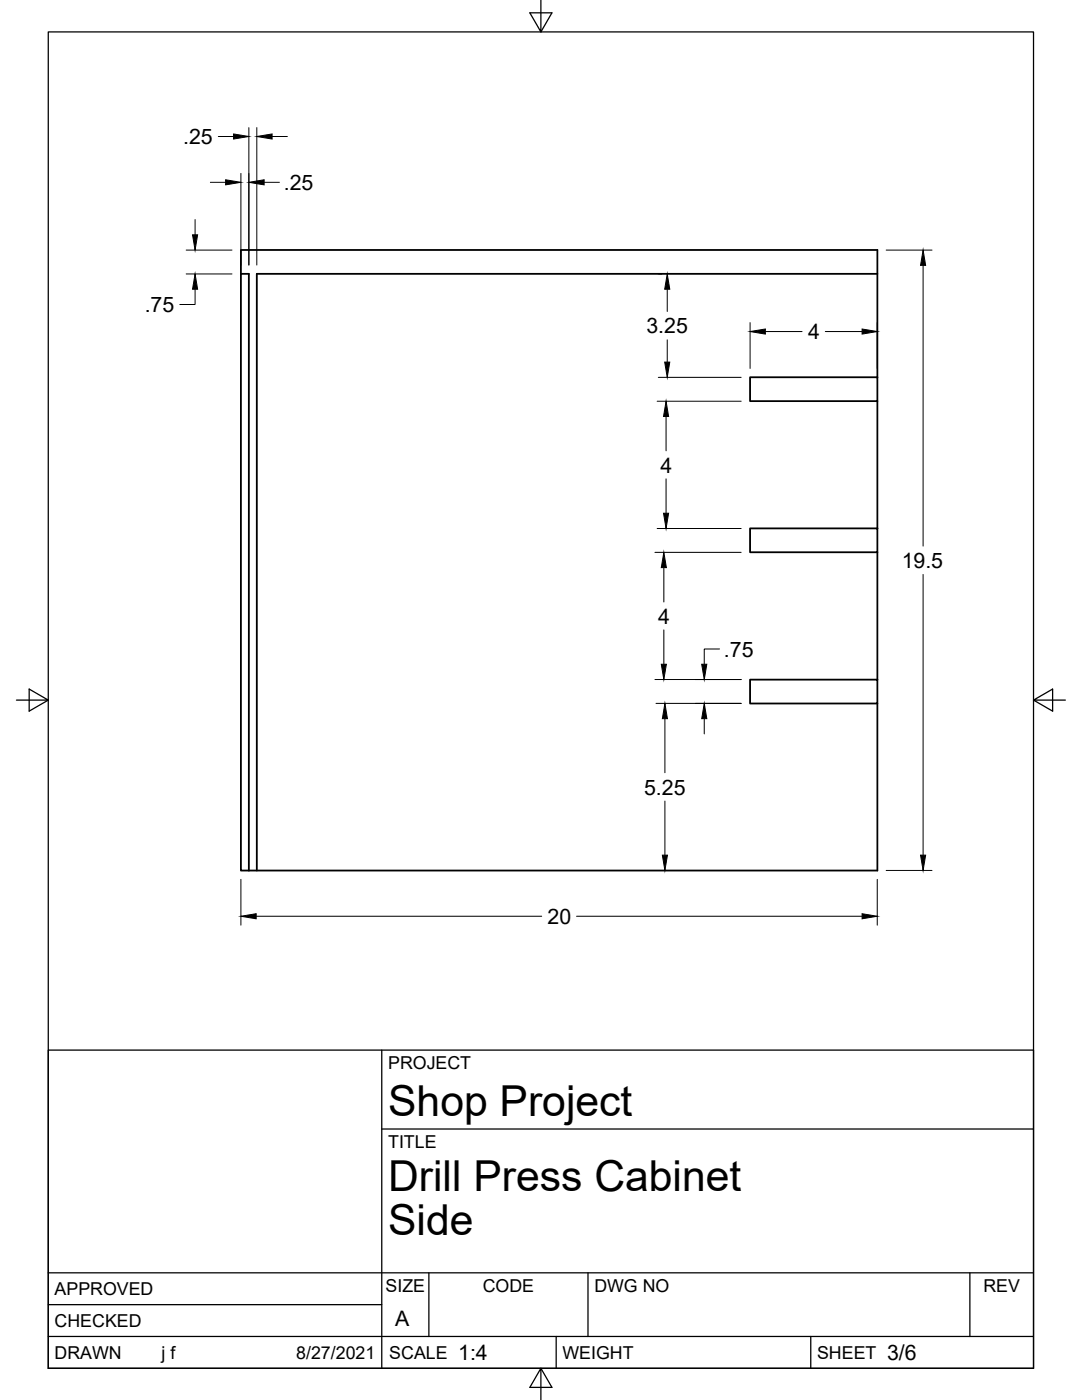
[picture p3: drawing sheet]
<svg xmlns="http://www.w3.org/2000/svg" width="216mm" height="279mm" viewBox="0 0 216 279" stroke-linecap="round" stroke-linejoin="round" font-family="sans-serif">
<!-- layer: Visible -->
<path d="M48.1 54.7v-4.8h127v25.4M48.1 54.7h1.6v119h-1.6zM175.1 54.7h-123.9v119M149.7 75.3h25.4v4.8h-25.4zM175.1 80.1v25.4M149.7 105.5h25.4v4.7h-25.4zM175.1 110.2v25.4M149.7 135.6h25.4v4.8h-25.4zM175.1 140.4v33.3h-125.4" fill="none" stroke="#000" stroke-width=".36"/>
<!-- layer: Border -->
<path d="M9.6 6.4h196.6v266.7h-196.6zM107.9 0v6.4l-2.2-3.8h4.4l-2.2 3.8M3.3 139.7h6.3l-3.8-2.2v4.4l3.8-2.2M206.2 139.7l3.8 2.2v-4.4l-3.8 2.2h6.4M107.9 273.1l2.2 3.8h-4.4l2.2-3.8v6.3" fill="none" stroke="#000" stroke-width=".25"/>
<!-- layer: Titleblock -->
<path d="M9.6 209.6h196.6v63.5h-196.6zM76.2 209.6v63.5M76.2 225.3h130M9.6 254h196.6M85.6 254v12.7M117.3 254v12.7M193.5 254v12.7M9.6 266.7h196.6M9.6 260.4h66.6M111 266.7v6.4M161.8 266.7v6.4" fill="none" stroke="#000" stroke-width=".25"/>
<!-- layer: Dimensions -->
<g fill="none" stroke="#000" stroke-width=".2">
<path d="M42 36.4h3M43.6 27.2h3M48.1 34.6v18.3M49.7 25.5v27.4M51.2 25.5v27.4M52.7 36.4h3.1M54.3 27.2h3M37.1 49.9h9.2M37.1 54.7h9.2M38.9 57.7v3.1h-3M38.9 43.8v3.1M131.4 54.7h.7"/>
<path d="M133.1 57.7v4.5M176.8 49.9h9.2M184.2 53v56M131.4 75.3h16.5M133.1 67.8v4.5M149.7 64.4v9.1M152.7 66.2h7.3M164.7 66.2h7.3M175 64.4v9.1M131.1 80.1h16.8M132.9 83.1v6.9M132.9 95.6v6.8"/>
<path d="M130.7 110.2h17.2M131.1 105.5h16.8M132.5 113.3v6.8M184.2 114.6v56.1M130.7 135.6h17.2M132.5 125.7v6.9M143.6 129.5h-3.1v3.1M130.9 140.4h17M132.7 143.4v10.8M132.7 159.9v10.8M140.5 143.4v3.1M48.1 175.5v9.1"/>
<path d="M175 175.5v9.1M176.8 173.7h9.2M51.1 182.9h57M115 182.9h57"/>
</g>
<g fill="#000" stroke="#000" stroke-width=".2">
<path d="M45 35.9l3.1 .5-3.1 .5zM46.6 26.7l3.1 .5-3.1 .5zM49.7 36.4l3-.5v1zM51.2 27.2l3.1-.5v1zM38.4 46.9h1l-.5 3zM38.9 54.7l.5 3h-1zM133.1 54.7l.5 3h-1zM184.2 49.9l.5 3.1h-1zM132.6 72.3h1l-.5 3zM149.7 66.2l3-.5v1zM172 65.7l3 .5-3 .5zM132.9 80.1l.5 3h-1z"/>
<path d="M132.5 110.2l.5 3.1h-1zM132.4 102.4h1l-.5 3.1zM132 132.6h1l-.5 3zM140 132.6h1l-.5 3zM132.7 140.4l.5 3h-1zM140.5 140.4l.5 3h-1zM132.2 170.7h1l-.5 3zM183.7 170.7h1l-.5 3zM48.1 182.9l3-.5v1zM172 182.4l3 .5-3 .5z"/>
</g>
<g font-size="8.5">
<text x="77.4" y="222.8">Shop Project</text>
<text x="77.4" y="237.8">Drill Press Cabinet</text>
<text x="77.4" y="246.4">Side</text>
</g>
<g font-size="4.3">
<text x="36.6" y="28.7">.25</text>
<text x="56.6" y="37.9">.25</text>
<text x="28.9" y="62.3">.75</text>
<text x="129" y="66.5">3.25</text>
<text x="161.2" y="67.7">4</text>
<text x="131.8" y="94.3">4</text>
<text x="179.9" y="113.3">19.5</text>
<text x="131.4" y="124.4">4</text>
<text x="144.4" y="131">.75</text>
<text x="128.5" y="158.6">5.25</text>
<text x="109.2" y="184.4">20</text>
<text x="78.9" y="264.5">A</text>
<text x="91.4" y="271.4">1:4</text>
<text x="177" y="271.4">3/6</text>
</g>
<g font-size="3.5">
<text x="77.4" y="213.4">PROJECT</text>
<text x="77.4" y="229.1">TITLE</text>
<text x="76.9" y="257.8">SIZE</text>
<text x="96.3" y="257.8">CODE</text>
<text x="118.6" y="257.8">DWG NO</text>
<text x="196.2" y="257.8">REV</text>
<text x="10.9" y="258.5">APPROVED</text>
<text x="10.9" y="264.8">CHECKED</text>
<text x="10.9" y="271.2">DRAWN</text>
<text x="32.2" y="271.2">j f</text>
<text x="59.1" y="271.2">8/27/2021</text>
<text x="77.7" y="271.2">SCALE</text>
<text x="112.2" y="271.2">WEIGHT</text>
<text x="163" y="271.2">SHEET</text>
</g>
</svg>
